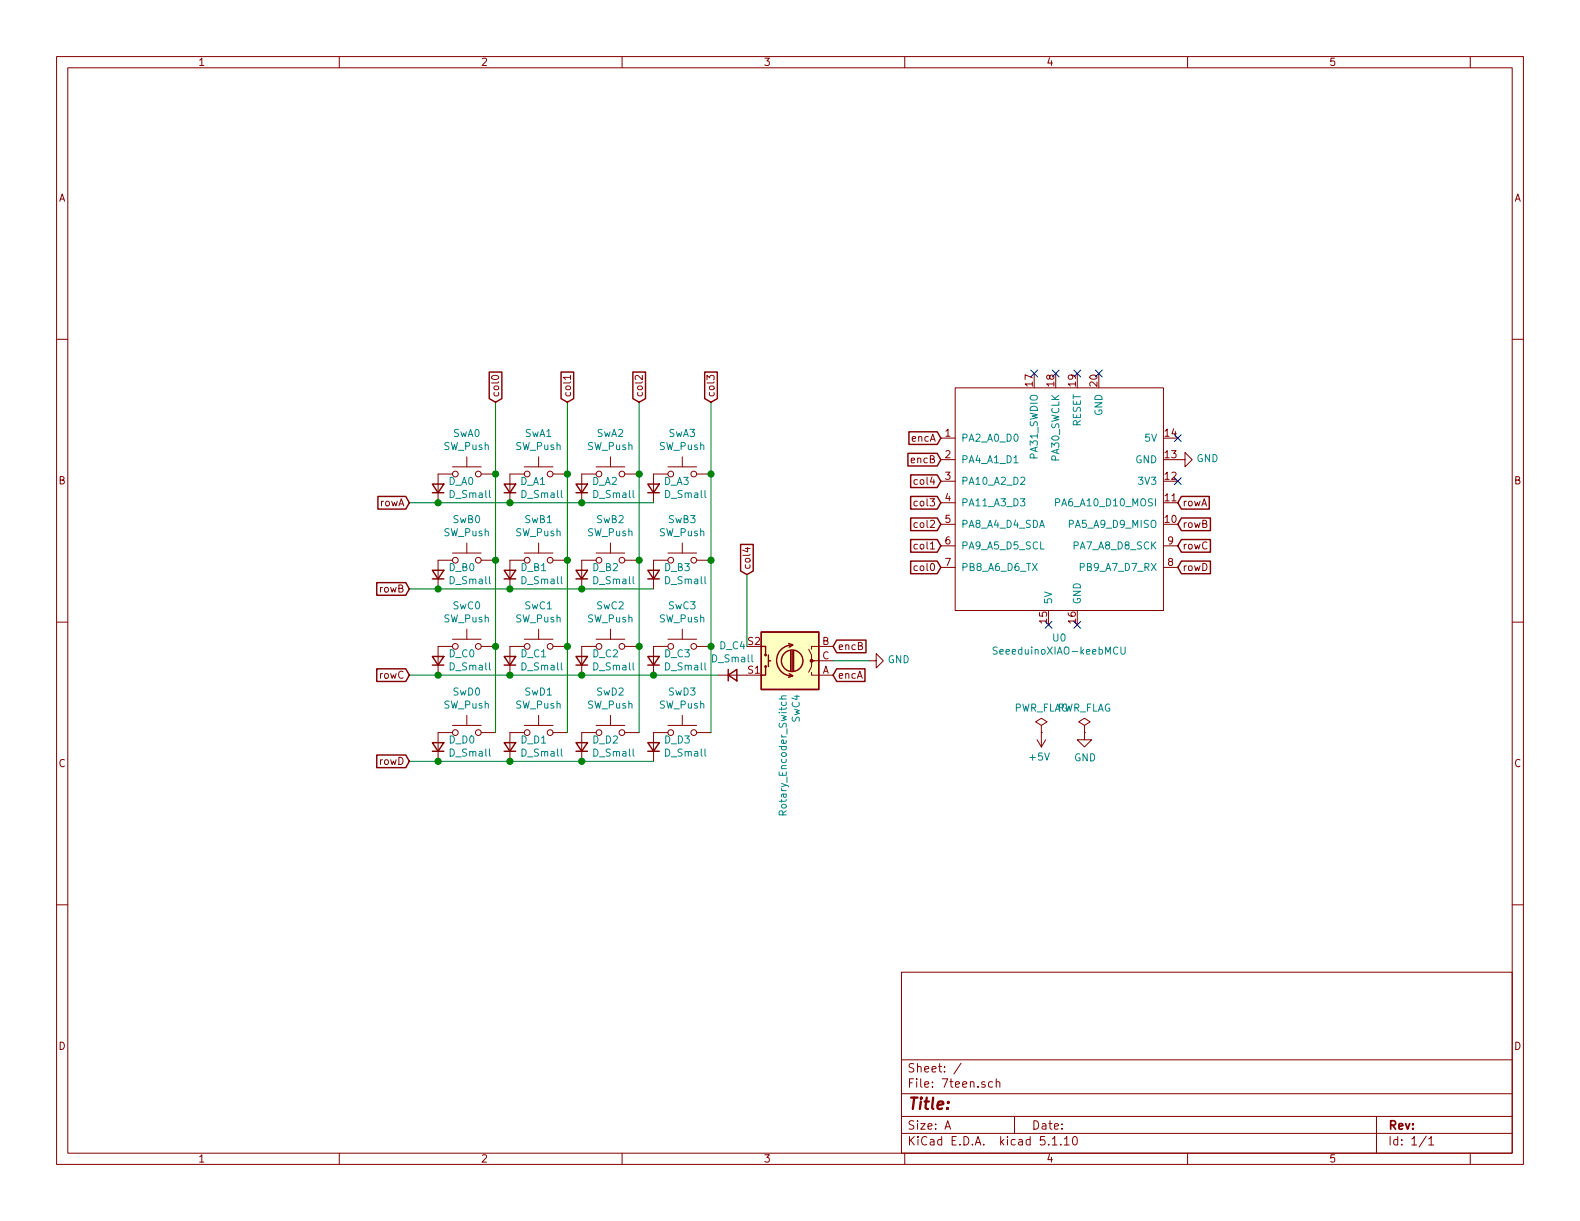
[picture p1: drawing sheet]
EESchema Schematic File Version 4
EELAYER 30 0
EELAYER END
$Descr A 11000 8500
encoding utf-8
Sheet 1 1
Title ""
Date ""
Rev ""
Comp ""
Comment1 ""
Comment2 ""
Comment3 ""
Comment4 ""
$EndDescr
$Comp
L seeeduino:SeeeduinoXIAO U0
U 1 1
P 7400 3500
F 0 "U0" H 7375 2561 50  0000 C CNN
F 1 "SeeeduinoXIAO" H 7375 2470 50  0000 C CNN
F 2 "keeblib:Seeeduino_XIAO_dual_tht" H 7050 3700 50  0001 C CNN
F 3 "" H 7050 3700 50  0001 C CNN
	1    7400 3500
	1    0    0    -1  
$EndComp
Text GLabel 8200 3500 2    50   Input ~ 0
rowA
Text GLabel 8200 3650 2    50   Input ~ 0
rowB
Text GLabel 8200 3800 2    50   Input ~ 0
rowC
Text GLabel 8200 3950 2    50   Input ~ 0
rowD
Text GLabel 6550 3350 0    50   Input ~ 0
col4
Text GLabel 6550 3500 0    50   Input ~ 0
col3
Text GLabel 6550 3650 0    50   Input ~ 0
col2
Text GLabel 6550 3800 0    50   Input ~ 0
col1
Text GLabel 6550 3950 0    50   Input ~ 0
col0
Text GLabel 6550 3050 0    50   Input ~ 0
encA
Text GLabel 6550 3200 0    50   Input ~ 0
encB
$Comp
L Switch:SW_Push SwA0
U 1 1
P 3250 3300
F 0 "SwA0" H 3250 3585 50  0000 C CNN
F 1 "SW_Push" H 3250 3494 50  0000 C CNN
F 2 "keeblib:pg1353_dual" H 3250 3500 50  0001 C CNN
F 3 "~" H 3250 3500 50  0001 C CNN
	1    3250 3300
	1    0    0    -1  
$EndComp
$Comp
L Switch:SW_Push SwA1
U 1 1
P 3750 3300
F 0 "SwA1" H 3750 3585 50  0000 C CNN
F 1 "SW_Push" H 3750 3494 50  0000 C CNN
F 2 "keeblib:pg1353_dual" H 3750 3500 50  0001 C CNN
F 3 "~" H 3750 3500 50  0001 C CNN
	1    3750 3300
	1    0    0    -1  
$EndComp
$Comp
L Switch:SW_Push SwA2
U 1 1
P 4250 3300
F 0 "SwA2" H 4250 3585 50  0000 C CNN
F 1 "SW_Push" H 4250 3494 50  0000 C CNN
F 2 "keeblib:pg1353_dual" H 4250 3500 50  0001 C CNN
F 3 "~" H 4250 3500 50  0001 C CNN
	1    4250 3300
	1    0    0    -1  
$EndComp
$Comp
L Switch:SW_Push SwA3
U 1 1
P 4750 3300
F 0 "SwA3" H 4750 3585 50  0000 C CNN
F 1 "SW_Push" H 4750 3494 50  0000 C CNN
F 2 "keeblib:pg1353_dual" H 4750 3500 50  0001 C CNN
F 3 "~" H 4750 3500 50  0001 C CNN
	1    4750 3300
	1    0    0    -1  
$EndComp
$Comp
L Switch:SW_Push SwB0
U 1 1
P 3250 3900
F 0 "SwB0" H 3250 4185 50  0000 C CNN
F 1 "SW_Push" H 3250 4094 50  0000 C CNN
F 2 "keeblib:pg1353_dual" H 3250 4100 50  0001 C CNN
F 3 "~" H 3250 4100 50  0001 C CNN
	1    3250 3900
	1    0    0    -1  
$EndComp
$Comp
L Switch:SW_Push SwB1
U 1 1
P 3750 3900
F 0 "SwB1" H 3750 4185 50  0000 C CNN
F 1 "SW_Push" H 3750 4094 50  0000 C CNN
F 2 "keeblib:pg1353_dual" H 3750 4100 50  0001 C CNN
F 3 "~" H 3750 4100 50  0001 C CNN
	1    3750 3900
	1    0    0    -1  
$EndComp
$Comp
L Switch:SW_Push SwB2
U 1 1
P 4250 3900
F 0 "SwB2" H 4250 4185 50  0000 C CNN
F 1 "SW_Push" H 4250 4094 50  0000 C CNN
F 2 "keeblib:pg1353_dual" H 4250 4100 50  0001 C CNN
F 3 "~" H 4250 4100 50  0001 C CNN
	1    4250 3900
	1    0    0    -1  
$EndComp
$Comp
L Switch:SW_Push SwB3
U 1 1
P 4750 3900
F 0 "SwB3" H 4750 4185 50  0000 C CNN
F 1 "SW_Push" H 4750 4094 50  0000 C CNN
F 2 "keeblib:pg1353_dual" H 4750 4100 50  0001 C CNN
F 3 "~" H 4750 4100 50  0001 C CNN
	1    4750 3900
	1    0    0    -1  
$EndComp
Text GLabel 2850 3500 0    50   Input ~ 0
rowA
$Comp
L Switch:SW_Push SwC0
U 1 1
P 3250 4500
F 0 "SwC0" H 3250 4785 50  0000 C CNN
F 1 "SW_Push" H 3250 4694 50  0000 C CNN
F 2 "keeblib:pg1353_dual" H 3250 4700 50  0001 C CNN
F 3 "~" H 3250 4700 50  0001 C CNN
	1    3250 4500
	1    0    0    -1  
$EndComp
$Comp
L Switch:SW_Push SwC1
U 1 1
P 3750 4500
F 0 "SwC1" H 3750 4785 50  0000 C CNN
F 1 "SW_Push" H 3750 4694 50  0000 C CNN
F 2 "keeblib:pg1353_dual" H 3750 4700 50  0001 C CNN
F 3 "~" H 3750 4700 50  0001 C CNN
	1    3750 4500
	1    0    0    -1  
$EndComp
$Comp
L Switch:SW_Push SwC2
U 1 1
P 4250 4500
F 0 "SwC2" H 4250 4785 50  0000 C CNN
F 1 "SW_Push" H 4250 4694 50  0000 C CNN
F 2 "keeblib:pg1353_dual" H 4250 4700 50  0001 C CNN
F 3 "~" H 4250 4700 50  0001 C CNN
	1    4250 4500
	1    0    0    -1  
$EndComp
$Comp
L Switch:SW_Push SwC3
U 1 1
P 4750 4500
F 0 "SwC3" H 4750 4785 50  0000 C CNN
F 1 "SW_Push" H 4750 4694 50  0000 C CNN
F 2 "keeblib:pg1353_dual" H 4750 4700 50  0001 C CNN
F 3 "~" H 4750 4700 50  0001 C CNN
	1    4750 4500
	1    0    0    -1  
$EndComp
Text GLabel 2850 4700 0    50   Input ~ 0
rowC
$Comp
L Switch:SW_Push SwD0
U 1 1
P 3250 5100
F 0 "SwD0" H 3250 5385 50  0000 C CNN
F 1 "SW_Push" H 3250 5294 50  0000 C CNN
F 2 "keeblib:pg1353_dual" H 3250 5300 50  0001 C CNN
F 3 "~" H 3250 5300 50  0001 C CNN
	1    3250 5100
	1    0    0    -1  
$EndComp
$Comp
L Switch:SW_Push SwD1
U 1 1
P 3750 5100
F 0 "SwD1" H 3750 5385 50  0000 C CNN
F 1 "SW_Push" H 3750 5294 50  0000 C CNN
F 2 "keeblib:pg1353_dual" H 3750 5300 50  0001 C CNN
F 3 "~" H 3750 5300 50  0001 C CNN
	1    3750 5100
	1    0    0    -1  
$EndComp
$Comp
L Switch:SW_Push SwD2
U 1 1
P 4250 5100
F 0 "SwD2" H 4250 5385 50  0000 C CNN
F 1 "SW_Push" H 4250 5294 50  0000 C CNN
F 2 "keeblib:pg1353_dual" H 4250 5300 50  0001 C CNN
F 3 "~" H 4250 5300 50  0001 C CNN
	1    4250 5100
	1    0    0    -1  
$EndComp
Wire Wire Line
	3450 3300 3450 2800
Connection ~ 3450 3900
Wire Wire Line
	3450 3900 3450 3300
Wire Wire Line
	3450 4500 3450 3900
Wire Wire Line
	3950 2800 3950 3300
Wire Wire Line
	3950 3300 3950 3900
Connection ~ 3950 3900
Wire Wire Line
	3950 3900 3950 4500
Wire Wire Line
	4450 3300 4450 2800
Connection ~ 4450 3900
Wire Wire Line
	4450 3900 4450 3300
Wire Wire Line
	4450 4500 4450 3900
Wire Wire Line
	4950 2800 4950 3300
Wire Wire Line
	4950 3300 4950 3900
Connection ~ 4950 3900
Wire Wire Line
	4950 3900 4950 4500
Text GLabel 3450 2800 1    50   Input ~ 0
col0
Text GLabel 3950 2800 1    50   Input ~ 0
col1
Text GLabel 4450 2800 1    50   Input ~ 0
col2
Text GLabel 4950 2800 1    50   Input ~ 0
col3
Text GLabel 5200 4000 1    50   Input ~ 0
col4
$Comp
L power:+5V #PWR0101
U 1 1
P 7250 5100
F 0 "#PWR0101" H 7250 4950 50  0001 C CNN
F 1 "+5V" H 7265 5273 50  0000 C CNN
F 2 "" H 7250 5100 50  0001 C CNN
F 3 "" H 7250 5100 50  0001 C CNN
	1    7250 5100
	-1   0    0    1   
$EndComp
$Comp
L power:GND #PWR0102
U 1 1
P 7550 5100
F 0 "#PWR0102" H 7550 4850 50  0001 C CNN
F 1 "GND" H 7555 4927 50  0000 C CNN
F 2 "" H 7550 5100 50  0001 C CNN
F 3 "" H 7550 5100 50  0001 C CNN
	1    7550 5100
	1    0    0    -1  
$EndComp
$Comp
L power:PWR_FLAG #FLG0101
U 1 1
P 7250 5100
F 0 "#FLG0101" H 7250 5175 50  0001 C CNN
F 1 "PWR_FLAG" H 7250 5273 50  0000 C CNN
F 2 "" H 7250 5100 50  0001 C CNN
F 3 "~" H 7250 5100 50  0001 C CNN
	1    7250 5100
	1    0    0    -1  
$EndComp
$Comp
L power:PWR_FLAG #FLG0102
U 1 1
P 7550 5100
F 0 "#FLG0102" H 7550 5175 50  0001 C CNN
F 1 "PWR_FLAG" H 7550 5273 50  0000 C CNN
F 2 "" H 7550 5100 50  0001 C CNN
F 3 "~" H 7550 5100 50  0001 C CNN
	1    7550 5100
	1    0    0    -1  
$EndComp
NoConn ~ 8200 3350
NoConn ~ 8200 3050
NoConn ~ 7300 4350
NoConn ~ 7500 4350
NoConn ~ 7200 2600
NoConn ~ 7350 2600
NoConn ~ 7500 2600
NoConn ~ 7650 2600
$Comp
L Device:D_Small D_A0
U 1 1
P 3050 3400
F 0 "D_A0" V 3096 3330 50  0000 R CNN
F 1 "D_Small" V 3005 3330 50  0000 R CNN
F 2 "keeblib:D_MiniMELF_bsides" V 3050 3400 50  0001 C CNN
F 3 "~" V 3050 3400 50  0001 C CNN
	1    3050 3400
	0    -1   -1   0   
$EndComp
$Comp
L Device:D_Small D_A1
U 1 1
P 3550 3400
F 0 "D_A1" V 3596 3330 50  0000 R CNN
F 1 "D_Small" V 3505 3330 50  0000 R CNN
F 2 "keeblib:D_MiniMELF_bsides" V 3550 3400 50  0001 C CNN
F 3 "~" V 3550 3400 50  0001 C CNN
	1    3550 3400
	0    -1   -1   0   
$EndComp
$Comp
L Device:D_Small D_A2
U 1 1
P 4050 3400
F 0 "D_A2" V 4096 3330 50  0000 R CNN
F 1 "D_Small" V 4005 3330 50  0000 R CNN
F 2 "keeblib:D_MiniMELF_bsides" V 4050 3400 50  0001 C CNN
F 3 "~" V 4050 3400 50  0001 C CNN
	1    4050 3400
	0    -1   -1   0   
$EndComp
$Comp
L Device:D_Small D_A3
U 1 1
P 4550 3400
F 0 "D_A3" V 4596 3330 50  0000 R CNN
F 1 "D_Small" V 4505 3330 50  0000 R CNN
F 2 "keeblib:D_MiniMELF_bsides" V 4550 3400 50  0001 C CNN
F 3 "~" V 4550 3400 50  0001 C CNN
	1    4550 3400
	0    -1   -1   0   
$EndComp
Wire Wire Line
	4550 3500 4050 3500
Connection ~ 3050 3500
Wire Wire Line
	3050 3500 2850 3500
Connection ~ 3550 3500
Wire Wire Line
	3550 3500 3050 3500
Connection ~ 4050 3500
Wire Wire Line
	4050 3500 3550 3500
Text GLabel 2850 4100 0    50   Input ~ 0
rowB
$Comp
L Device:D_Small D_B0
U 1 1
P 3050 4000
F 0 "D_B0" V 3096 3930 50  0000 R CNN
F 1 "D_Small" V 3005 3930 50  0000 R CNN
F 2 "keeblib:D_MiniMELF_bsides" V 3050 4000 50  0001 C CNN
F 3 "~" V 3050 4000 50  0001 C CNN
	1    3050 4000
	0    -1   -1   0   
$EndComp
$Comp
L Device:D_Small D_B1
U 1 1
P 3550 4000
F 0 "D_B1" V 3596 3930 50  0000 R CNN
F 1 "D_Small" V 3505 3930 50  0000 R CNN
F 2 "keeblib:D_MiniMELF_bsides" V 3550 4000 50  0001 C CNN
F 3 "~" V 3550 4000 50  0001 C CNN
	1    3550 4000
	0    -1   -1   0   
$EndComp
$Comp
L Device:D_Small D_B2
U 1 1
P 4050 4000
F 0 "D_B2" V 4096 3930 50  0000 R CNN
F 1 "D_Small" V 4005 3930 50  0000 R CNN
F 2 "keeblib:D_MiniMELF_bsides" V 4050 4000 50  0001 C CNN
F 3 "~" V 4050 4000 50  0001 C CNN
	1    4050 4000
	0    -1   -1   0   
$EndComp
$Comp
L Device:D_Small D_B3
U 1 1
P 4550 4000
F 0 "D_B3" V 4596 3930 50  0000 R CNN
F 1 "D_Small" V 4505 3930 50  0000 R CNN
F 2 "keeblib:D_MiniMELF_bsides" V 4550 4000 50  0001 C CNN
F 3 "~" V 4550 4000 50  0001 C CNN
	1    4550 4000
	0    -1   -1   0   
$EndComp
Wire Wire Line
	4550 4100 4050 4100
Connection ~ 3050 4100
Wire Wire Line
	3050 4100 2850 4100
Connection ~ 3550 4100
Wire Wire Line
	3550 4100 3050 4100
Connection ~ 4050 4100
Wire Wire Line
	4050 4100 3550 4100
Connection ~ 3450 3300
Connection ~ 3950 3300
Connection ~ 4450 3300
Connection ~ 4950 3300
Wire Wire Line
	3450 5100 3450 4500
Wire Wire Line
	3950 4500 3950 5100
Wire Wire Line
	4450 5100 4450 4500
$Comp
L Device:D_Small D_C0
U 1 1
P 3050 4600
F 0 "D_C0" V 3096 4530 50  0000 R CNN
F 1 "D_Small" V 3005 4530 50  0000 R CNN
F 2 "keeblib:D_MiniMELF_bsides" V 3050 4600 50  0001 C CNN
F 3 "~" V 3050 4600 50  0001 C CNN
	1    3050 4600
	0    -1   -1   0   
$EndComp
$Comp
L Device:D_Small D_C1
U 1 1
P 3550 4600
F 0 "D_C1" V 3596 4530 50  0000 R CNN
F 1 "D_Small" V 3505 4530 50  0000 R CNN
F 2 "keeblib:D_MiniMELF_bsides" V 3550 4600 50  0001 C CNN
F 3 "~" V 3550 4600 50  0001 C CNN
	1    3550 4600
	0    -1   -1   0   
$EndComp
$Comp
L Device:D_Small D_C2
U 1 1
P 4050 4600
F 0 "D_C2" V 4096 4530 50  0000 R CNN
F 1 "D_Small" V 4005 4530 50  0000 R CNN
F 2 "keeblib:D_MiniMELF_bsides" V 4050 4600 50  0001 C CNN
F 3 "~" V 4050 4600 50  0001 C CNN
	1    4050 4600
	0    -1   -1   0   
$EndComp
$Comp
L Device:D_Small D_C3
U 1 1
P 4550 4600
F 0 "D_C3" V 4596 4530 50  0000 R CNN
F 1 "D_Small" V 4505 4530 50  0000 R CNN
F 2 "keeblib:D_MiniMELF_bsides" V 4550 4600 50  0001 C CNN
F 3 "~" V 4550 4600 50  0001 C CNN
	1    4550 4600
	0    -1   -1   0   
$EndComp
Wire Wire Line
	4550 4700 4050 4700
Connection ~ 3050 4700
Wire Wire Line
	3050 4700 2850 4700
Connection ~ 3550 4700
Wire Wire Line
	3550 4700 3050 4700
Connection ~ 4050 4700
Wire Wire Line
	4050 4700 3550 4700
Connection ~ 3450 4500
Connection ~ 3950 4500
Connection ~ 4450 4500
$Comp
L Device:D_Small D_C4
U 1 1
P 5100 4700
F 0 "D_C4" H 5100 4907 50  0000 C CNN
F 1 "D_Small" H 5100 4816 50  0000 C CNN
F 2 "keeblib:D_MiniMELF_bsides" V 5100 4700 50  0001 C CNN
F 3 "~" V 5100 4700 50  0001 C CNN
	1    5100 4700
	1    0    0    -1  
$EndComp
Wire Wire Line
	5000 4700 4550 4700
Connection ~ 4550 4700
Text GLabel 2850 5300 0    50   Input ~ 0
rowD
$Comp
L Device:D_Small D_D0
U 1 1
P 3050 5200
F 0 "D_D0" V 3096 5130 50  0000 R CNN
F 1 "D_Small" V 3005 5130 50  0000 R CNN
F 2 "keeblib:D_MiniMELF_bsides" V 3050 5200 50  0001 C CNN
F 3 "~" V 3050 5200 50  0001 C CNN
	1    3050 5200
	0    -1   -1   0   
$EndComp
$Comp
L Device:D_Small D_D1
U 1 1
P 3550 5200
F 0 "D_D1" V 3596 5130 50  0000 R CNN
F 1 "D_Small" V 3505 5130 50  0000 R CNN
F 2 "keeblib:D_MiniMELF_bsides" V 3550 5200 50  0001 C CNN
F 3 "~" V 3550 5200 50  0001 C CNN
	1    3550 5200
	0    -1   -1   0   
$EndComp
$Comp
L Device:D_Small D_D2
U 1 1
P 4050 5200
F 0 "D_D2" V 4096 5130 50  0000 R CNN
F 1 "D_Small" V 4005 5130 50  0000 R CNN
F 2 "keeblib:D_MiniMELF_bsides" V 4050 5200 50  0001 C CNN
F 3 "~" V 4050 5200 50  0001 C CNN
	1    4050 5200
	0    -1   -1   0   
$EndComp
Connection ~ 3050 5300
Wire Wire Line
	3050 5300 2850 5300
Connection ~ 3550 5300
Wire Wire Line
	3550 5300 3050 5300
Connection ~ 4050 5300
$Comp
L power:GND #PWR0104
U 1 1
P 8200 3200
F 0 "#PWR0104" H 8200 2950 50  0001 C CNN
F 1 "GND" V 8205 3072 50  0000 R CNN
F 2 "" H 8200 3200 50  0001 C CNN
F 3 "" H 8200 3200 50  0001 C CNN
	1    8200 3200
	0    -1   -1   0   
$EndComp
$Comp
L Device:D_Small D_D3
U 1 1
P 4550 5200
F 0 "D_D3" V 4596 5130 50  0000 R CNN
F 1 "D_Small" V 4505 5130 50  0000 R CNN
F 2 "keeblib:D_MiniMELF_bsides" V 4550 5200 50  0001 C CNN
F 3 "~" V 4550 5200 50  0001 C CNN
	1    4550 5200
	0    -1   -1   0   
$EndComp
$Comp
L Switch:SW_Push SwD3
U 1 1
P 4750 5100
F 0 "SwD3" H 4750 5385 50  0000 C CNN
F 1 "SW_Push" H 4750 5294 50  0000 C CNN
F 2 "keeblib:pg1353_reversible_2u" H 4750 5300 50  0001 C CNN
F 3 "~" H 4750 5300 50  0001 C CNN
	1    4750 5100
	1    0    0    -1  
$EndComp
Wire Wire Line
	5200 4000 5200 4500
Wire Wire Line
	6050 4600 5800 4600
$Comp
L power:GND #PWR0103
U 1 1
P 6050 4600
F 0 "#PWR0103" H 6050 4350 50  0001 C CNN
F 1 "GND" V 6055 4472 50  0000 R CNN
F 2 "" H 6050 4600 50  0001 C CNN
F 3 "" H 6050 4600 50  0001 C CNN
	1    6050 4600
	0    -1   -1   0   
$EndComp
Text GLabel 5800 4700 2    50   Input ~ 0
encA
Text GLabel 5800 4500 2    50   Input ~ 0
encB
$Comp
L Device:Rotary_Encoder_Switch SwC4
U 1 1
P 5500 4600
F 0 "SwC4" V 5454 4830 50  0000 L CNN
F 1 "Rotary_Encoder_Switch" V 5545 4830 50  0000 L CNN
F 2 "keebio:RotaryEncoder_EC11" H 5350 4760 50  0001 C CNN
F 3 "~" H 5500 4860 50  0001 C CNN
	1    5500 4600
	-1   0    0    1   
$EndComp
Wire Wire Line
	4050 5300 4550 5300
Wire Wire Line
	3550 5300 4050 5300
Wire Wire Line
	4950 5100 4950 4500
Connection ~ 4950 4500
$EndSCHEMATC
